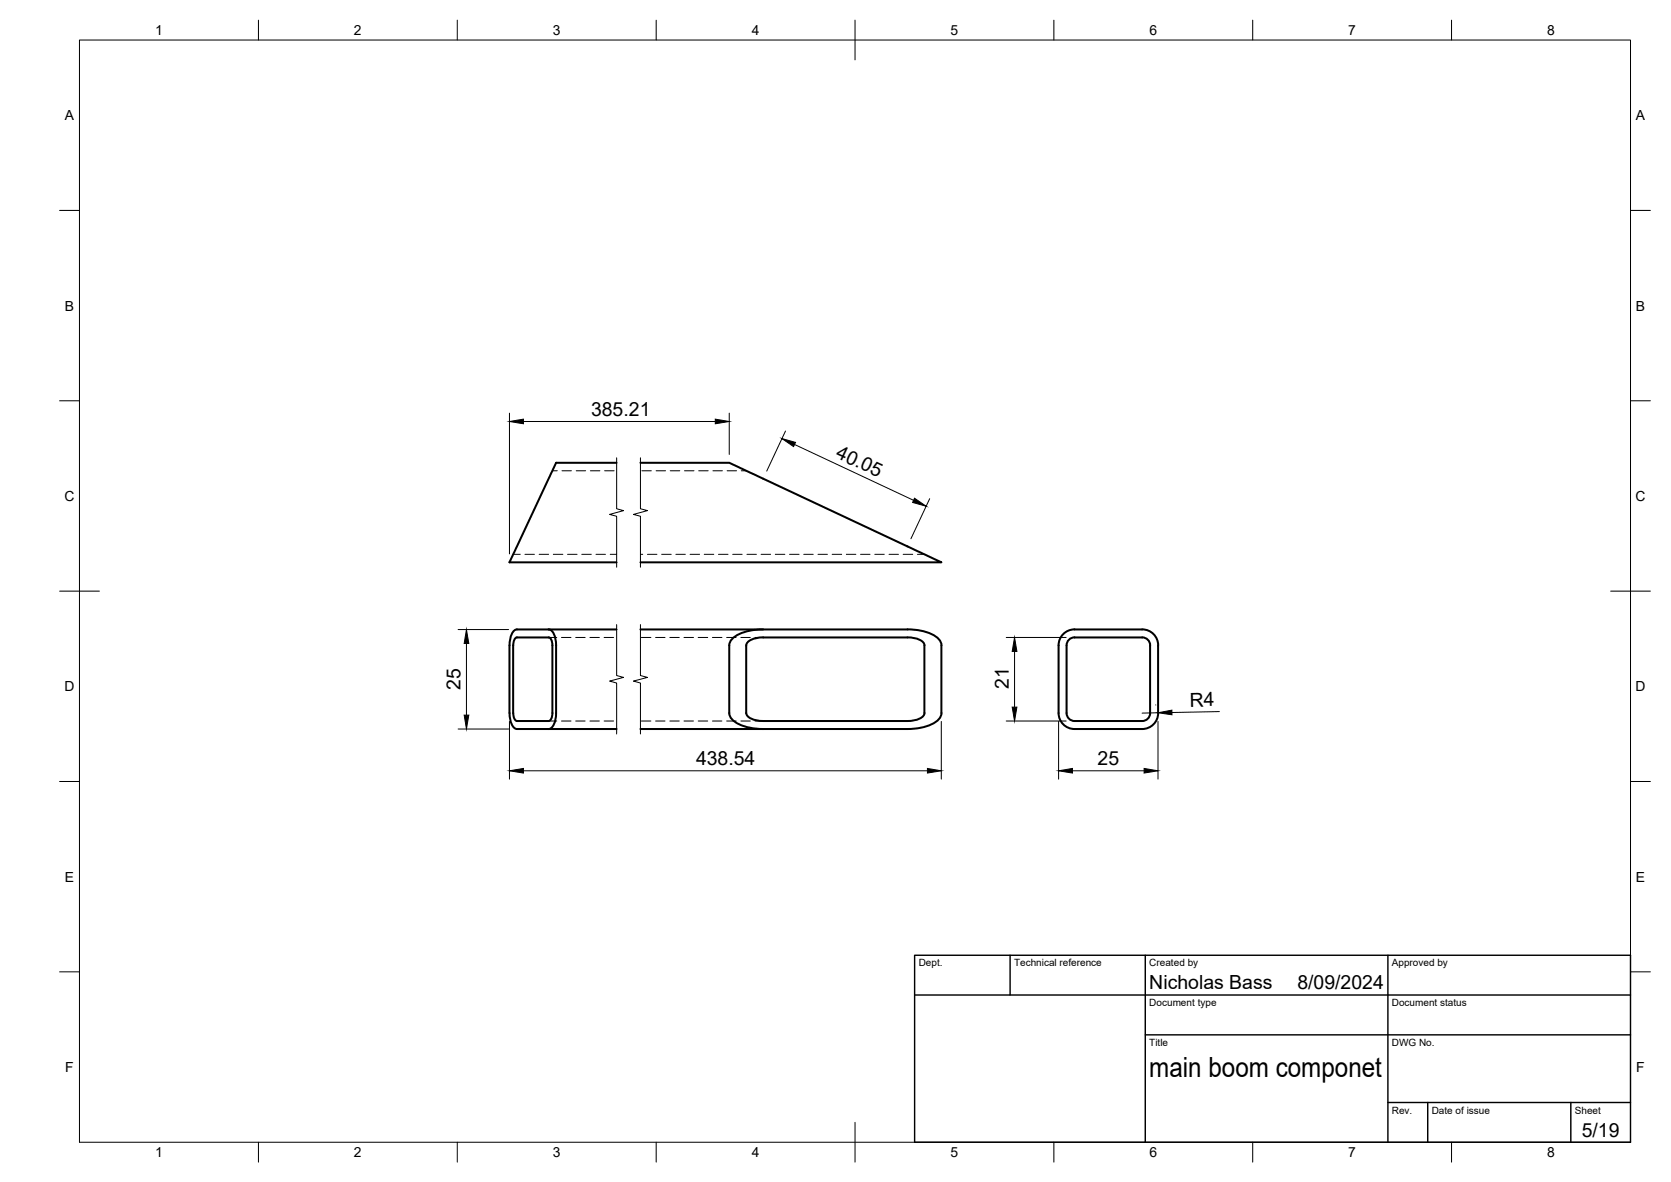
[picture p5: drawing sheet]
<svg xmlns="http://www.w3.org/2000/svg" width="420mm" height="297mm" viewBox="0 0 420 297" stroke-linecap="round" stroke-linejoin="round" font-family="sans-serif">
<!-- layer: Visible -->
<g fill="none" stroke="#000" stroke-width=".51">
<path d="M155 116.3h-15.2l-11.7 25h26.9M161 116.3h22.4l53.3 25h-75.7M138 158.2a3 3 0 0 1 1.8 3.1v17.9a4.6 4.6 0 0 1-1.4 3.9l-.4 .1M155 158.2h-25a3 3 0 0 0-1.8 3.1l-.1 17.9a4.6 4.6 0 0 0 1.5 3.9l25.4 .1M161 158.2h67.2a11.6 11.6 0 0 1 7.7 2.3l.7 1.1 .1 .6v17a3.9 3.9 0 0 1-2.9 3l-3.1 .8-2.5 .2h-67.2M191.9 158.2a11.6 11.6 0 0 0-7.7 2.3l-.7 1.1-.1 .6v17a3.9 3.9 0 0 0 2.9 3l3.1 .8 2.5 .2M137.9 160.2h-7.9a1.69 1.69 0 0 0-1 2l.1 17a1.97 1.97 0 0 0 .9 2h7.9M138 160.2a1.66 1.66 0 0 1 .9 2v17a1.97 1.97 0 0 1-.9 2M188 161.4a5.6 5.6 0 0 1 3.9-1.2h36.3l1.6 .1a2.65 2.65 0 0 1 2.6 1.9l.1 17a2.73 2.73 0 0 1-2.7 1.8l-1.6 .2h-36.3l-1.7-.2a2.81 2.81 0 0 1-2.6-1.8v-17zM289.2 162.2v17M289.2 162.2a1.97 1.97 0 0 0-2-2h-17a2 2 0 0 0-2 2v17a2 2 0 0 0 2 2h17a2 2 0 0 0 2-2M291.2 162.2v17"/>
<path d="M291.2 162.2a4 4 0 0 0-4-4h-17a4 4 0 0 0-4 4v17a4 4 0 0 0 4 4h17a4 4 0 0 0 4-4"/>
</g>
<!-- layer: Hidden -->
<g fill="none" stroke="#000" stroke-width=".25">
<path d="M138.9 118.3h1.2M141.3 118.3h2.4M144.9 118.3h2.4M148.4 118.3h2.4M152 118.3h2.4M161.4 118.3h2.4M165 118.3h2.3M168.5 118.3h2.4M172.1 118.3h2.4M175.7 118.3h2.4M179.3 118.3h2.3M182.8 118.3h2.4"/>
<path d="M186.4 118.3h1.2M129 139.3h1.8M132 139.3h2.4M135.6 139.3h2.3M139.1 139.3h2.4M142.7 139.3h2.4M146.3 139.3h2.4M149.9 139.3h2.3M153.4 139.3h1.6M161 139.3h.6M162.8 139.3h2.4M166.4 139.3h2.4"/>
<path d="M169.9 139.3h2.4M173.5 139.3h2.4M177.1 139.3h2.4M180.7 139.3h2.3M184.2 139.3h2.4M187.8 139.3h2.4M191.4 139.3h2.4M194.9 139.3h2.4M198.5 139.3h2.4M202.1 139.3h2.4M205.7 139.3h2.3M209.2 139.3h2.4"/>
<path d="M212.8 139.3h2.4M216.4 139.3h2.4M220 139.3h2.3M223.5 139.3h2.4M227.1 139.3h2.4M230.7 139.3h1.7M137.9 160.2h2.1M141.2 160.2h2.4M144.8 160.2h2.3M148.3 160.2h2.4M151.9 160.2h2.4M161.3 160.2h2.4"/>
<path d="M164.8 160.2h2.4M168.4 160.2h2.4M172 160.2h2.4M175.6 160.2h2.3M179.1 160.2h2.4M182.7 160.2h2.4M186.3 160.2h2.4M189.8 160.2h2.1M137.9 181.2h2.1M141.2 181.2h2.4M144.8 181.2h2.3M148.3 181.2h2.4"/>
<path d="M151.9 181.2h2.4M161.3 181.2h2.4M164.8 181.2h2.4M168.4 181.2h2.4M172 181.2h2.4M175.6 181.2h2.3M179.1 181.2h2.4M182.7 181.2h2.4M186.3 181.2h2.4M189.8 181.2h2.1"/>
</g>
<!-- layer: BORDER -->
<g fill="none" stroke="#000" stroke-width=".25">
<path d="M20 10.1h390v276.9h-390zM65 5.1v5M115 5.1v5M165 5.1v5M215 5.1v10M265 5.1v5M315 5.1v5M365 5.1v5M15 52.9h5M410 52.9h5M15 100.7h5M410 100.7h5"/>
<path d="M15 148.6h10M405 148.6h10M15 196.4h5M410 196.4h5M15 244.2h5M410 244.2h5M65 287v5M115 287v5M165 287v5M215 282.1v9.9M265 287v5M315 287v5"/>
<path d="M365 287v5"/>
</g>
<!-- layer: TITLEBLOCK -->
<path d="M230 240.1h180v46.9h-180zM230 250h180M254 240.1v9.9M288 240.1v46.9M349 240.1v46.9M288 260.1h122M349 277.1h61M359 277.1v9.9M395 277.1v9.9" fill="none" stroke="#000" stroke-width=".36"/>
<!-- layer: Break Lines -->
<path d="M155 115v12.9l1.8 .4-3.5 1 1.7 .4v12.8M161 115v12.9l1.8 .4-3.5 1 1.7 .4v12.8M155 157v12.8l1.8 .4-3.5 1 1.7 .4v12.9M161 157v12.8l1.8 .4-3.5 1 1.7 .4v12.9" fill="none" stroke="#000" stroke-width=".25"/>
<!-- layer: FD_Dimensions -->
<g fill="none" stroke="#000" stroke-width=".25">
<path d="M128.1 103.8v35.4M131.6 105.9h48.3M183.4 103.8v10.4M197.5 108.3l-4.7 10.1M199.8 111.7l29.9 14M233.8 125.3l-4.8 10.1M115.2 158.2h12.7M117.3 161.7v18M253 160.2h15.1M255.1 163.7v14M290.6 177.1v.1M291.2 179.1l-4 .1"/>
<path d="M306.6 178.8l-11.9 .3M115.2 183.2h12.7M128.1 181.3v14.5M131.6 193.7h101.6M236.7 181.3v14.5M253 181.2h15.1M266.2 181.3v14.5M269.7 193.7h18M291.2 181.3v14.5"/>
</g>
<g fill="#000" stroke="#000" stroke-width=".25">
<path d="M128.1 105.9l3.5-.6v1.2zM179.9 105.3l3.5 .6-3.5 .6zM196.6 110.2l3.4 1-.5 1zM230 125.2l2.9 2-3.4-.9zM116.7 179.7h1.2l-.6 3.5zM117.3 158.2l.6 3.5h-1.2zM254.5 177.7h1.2l-.6 3.5zM255.1 160.2l.6 3.5h-1.2zM291.2 179.1l3.5-.6v1.1zM128.1 193.7l3.5-.6v1.2zM233.2 193.1l3.5 .6-3.5 .6zM266.2 193.7l3.5-.6v1.2z"/>
<path d="M287.7 193.1l3.5 .6-3.5 .6z"/>
</g>
<text font-size="7" x="289" y="270.6">main boom componet</text>
<g font-size="4.9">
<text x="148.6" y="104.5">385.21</text>
<text x="209.9" y="114.8" transform="rotate(25 209.9 114.8)">40.05</text>
<text x="115.8" y="173.4" transform="rotate(-90 115.8 173.4)">25</text>
<text x="253.7" y="173" transform="rotate(-90 253.7 173)">21</text>
<text x="299.1" y="177.6" transform="rotate(-1 299.1 177.6)">R4</text>
<text x="175" y="192.2">438.54</text>
<text x="276" y="192.2">25</text>
<text x="289" y="248.5">Nicholas Bass</text>
<text x="326.2" y="248.5">8/09/2024</text>
<text x="397.7" y="285.7">5/19</text>
</g>
<g font-size="3.5">
<text x="39" y="8.8">1</text>
<text x="89" y="8.8">2</text>
<text x="139" y="8.8">3</text>
<text x="189" y="8.8">4</text>
<text x="239" y="8.8">5</text>
<text x="289" y="8.8">6</text>
<text x="339" y="8.8">7</text>
<text x="389" y="8.8">8</text>
<text x="16.3" y="30.2">A</text>
<text x="411.3" y="30.2">A</text>
<text x="16.3" y="78">B</text>
<text x="411.3" y="78">B</text>
<text x="16.2" y="125.9">C</text>
<text x="411.2" y="125.9">C</text>
<text x="16.2" y="173.7">D</text>
<text x="411.2" y="173.7">D</text>
<text x="16.3" y="221.6">E</text>
<text x="411.3" y="221.6">E</text>
<text x="16.4" y="269.4">F</text>
<text x="411.4" y="269.4">F</text>
<text x="39" y="290.8">1</text>
<text x="89" y="290.8">2</text>
<text x="139" y="290.8">3</text>
<text x="189" y="290.8">4</text>
<text x="239" y="290.8">5</text>
<text x="289" y="290.8">6</text>
<text x="339" y="290.8">7</text>
<text x="389" y="290.8">8</text>
</g>
<g font-size="2.5">
<text x="231" y="242.9">Dept.</text>
<text x="255" y="242.9">Technical reference</text>
<text x="289" y="242.9">Created by</text>
<text x="350" y="242.9">Approved by</text>
<text x="289" y="252.8">Document type</text>
<text x="350" y="252.8">Document status</text>
<text x="289" y="262.9">Title</text>
<text x="350" y="262.9">DWG No.</text>
<text x="350" y="279.9">Rev.</text>
<text x="360" y="279.9">Date of issue</text>
<text x="396" y="279.9">Sheet</text>
</g>
</svg>
